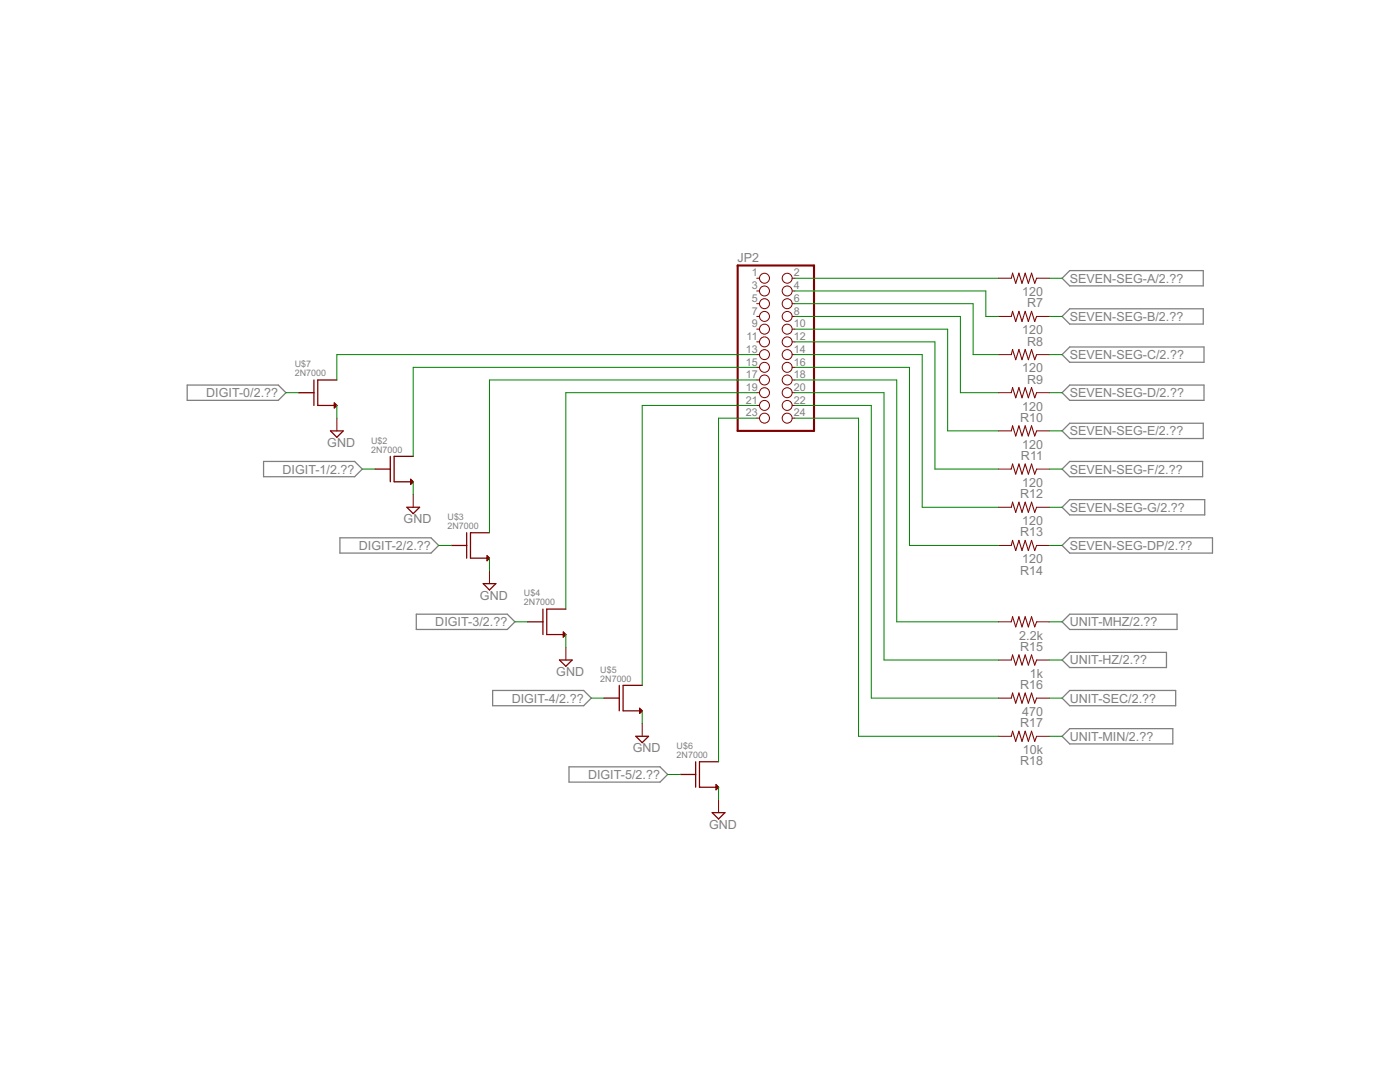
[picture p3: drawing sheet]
<svg xmlns="http://www.w3.org/2000/svg" width="279mm" height="216mm" viewBox="0 0 279 216" stroke-linecap="round" stroke-linejoin="round" font-family="sans-serif">
<g fill="none" stroke="#808080" stroke-width=".25">
<path d="M212 55.5l1.5-1.5h26.6v3h-26.6zM37.4 76.8h18.1l1.6 1.6-1.6 1.5h-18.1zM212 63.1l1.5-1.5h26.6v3.1h-26.6zM212 70.8l1.5-1.6h26.8v3.1h-26.8zM212 78.4l1.5-1.6h26.8v3.1h-26.8zM52.6 92.1h18.2l1.5 1.5-1.5 1.5h-18.2zM212 86l1.5-1.5h26.6v3h-26.6zM212 93.6l1.5-1.5h26.5v3h-26.5zM67.8 107.3h18.2l1.5 1.5-1.5 1.6h-18.2zM212 101.2l1.5-1.5h26.9v3h-26.9zM212 108.8l1.5-1.5h28.5v3.1h-28.5zM83.1 122.6h18.1l1.6 1.5-1.6 1.5h-18.1z"/>
<path d="M98.3 137.8h18.2l1.5 1.5-1.5 1.5h-18.2zM212 124.1l1.5-1.5h21.4v3h-21.4zM212 131.7l1.5-1.5h19.3v3h-19.3zM212 139.3l1.5-1.5h21.1v3h-21.1zM113.6 153h18.1l1.5 1.5-1.5 1.6h-18.1zM212 146.9l1.5-1.5h20.6v3h-20.6z"/>
</g>
<path d="M147.2 53h15.3v33h-15.3z" fill="none" stroke="#800000" stroke-width=".42"/>
<g fill="none" stroke="#800000" stroke-width=".2">
<path d="M151 55.5h.6M151 58.1h.6M158.1 55.5h.5M158.1 58.1h.5M199.3 55.5h2.5M206.9 55.5h2.5M151 60.6h.6M151 63.1h.6M151 65.7h.6M151 68.2h.6M151 70.8h.6M151 73.3h.6"/>
<path d="M151 75.8h.6M151 78.4h.6M158.1 60.6h.5M158.1 63.1h.5M158.1 65.7h.5M158.1 68.2h.5M158.1 70.8h.5M158.1 73.3h.5M158.1 75.8h.5M158.1 78.4h.5M199.3 63.1h2.5M199.3 70.8h2.5"/>
<path d="M199.3 78.4h2.5M206.9 63.1h2.5M206.9 70.8h2.5M206.9 78.4h2.5M67.2 83.4v2.6M82.5 98.7v2.5M151 80.9h.6M151 83.4h.6M158.1 80.9h.5M158.1 83.4h.5M199.3 86h2.5M199.3 93.6h2.5"/>
<path d="M206.9 86h2.5M206.9 93.6h2.5M97.7 113.9v2.6M199.3 101.2h2.5M199.3 108.8h2.5M206.9 101.2h2.5M206.9 108.8h2.5M112.9 129.2v2.5M199.3 124.1h2.5M199.3 131.7h2.5M199.3 139.3h2.5M206.9 124.1h2.5"/>
<path d="M206.9 131.7h2.5M206.9 139.3h2.5M128.2 144.4v2.5M143.4 159.6v2.6M199.3 146.9h2.5M206.9 146.9h2.5"/>
<circle cx="152.6" cy="55.5" r=".99"/>
<circle cx="152.6" cy="58.1" r=".99"/>
<circle cx="157.1" cy="55.5" r=".99"/>
<circle cx="157.1" cy="58.1" r=".99"/>
<circle cx="152.6" cy="68.2" r=".99"/>
<circle cx="152.6" cy="70.8" r=".99"/>
<circle cx="152.6" cy="73.3" r=".99"/>
<circle cx="152.6" cy="75.8" r=".99"/>
<circle cx="152.6" cy="65.7" r=".99"/>
<circle cx="152.6" cy="63.1" r=".99"/>
<circle cx="152.6" cy="78.4" r=".99"/>
<circle cx="152.6" cy="60.6" r=".99"/>
<circle cx="157.1" cy="73.3" r=".99"/>
<circle cx="157.1" cy="68.2" r=".99"/>
<circle cx="157.1" cy="63.1" r=".99"/>
<circle cx="157.1" cy="65.7" r=".99"/>
<circle cx="157.1" cy="70.8" r=".99"/>
<circle cx="157.1" cy="60.6" r=".99"/>
<circle cx="157.1" cy="78.4" r=".99"/>
<circle cx="157.1" cy="75.8" r=".99"/>
<circle cx="152.6" cy="80.9" r=".99"/>
<circle cx="152.6" cy="83.4" r=".99"/>
<circle cx="157.1" cy="80.9" r=".99"/>
<circle cx="157.1" cy="83.4" r=".99"/>
</g>
<g fill="none" stroke="#800000" stroke-width=".25">
<path d="M59.6 78.4h3.1M62.7 75.8v5.1M67.2 75.8h-3.8v5.1h3.8M66 86h2.5l-1.3 1.2zM66.7 80.4l.5 .5-.5 .5zM67 80.6l-.3 .3 .3 .3M74.8 93.6h3.1M77.9 91.1v5M82 95.6l.5 .5-.5 .5zM82.2 95.9l-.2 .2 .2 .3M82.5 91.1h-3.8v5h3.8M81.2 101.2h2.5l-1.2 1.3z"/>
<path d="M90.1 108.8h3M93.1 106.3v5.1M96.4 116.5h2.6l-1.3 1.2zM97.4 111.1l.3 .3M97.4 111.1l-.2-.2v1l.2-.3M97.4 111.1l-.2 .3 .2 .2M97.7 106.3h-3.8v5.1h3.8M97.7 111.4l-.3 .2M105.3 124.1h3.1M108.4 121.5v5.1M111.7 131.7h2.5l-1.3 1.2zM112.4 126.1l.5 .5-.5 .5z"/>
<path d="M112.7 126.4l-.3 .2 .3 .3M112.9 121.5h-3.8v5.1h3.8M120.5 139.3h3.1M123.6 136.8v5M128.2 136.8h-3.8v5h3.8M126.9 146.9h2.5l-1.2 1.3zM127.7 141.3l.5 .5-.5 .5zM127.9 141.6l-.2 .2 .2 .3M135.8 154.5h3M138.8 152v5.1M142.9 156.6l.5 .5-.5 .5zM143.2 156.8l-.3 .3 .3 .2"/>
<path d="M143.4 152h-3.8v5.1h3.8M142.1 162.2h2.6l-1.3 1.2z"/>
</g>
<path d="M201.8 55.5l.3-1 .6 2 .6-2 .7 2 .6-2 .6 2 .7-2 .6 2 .4-1M201.8 63.1l.3-1 .6 2.1 .6-2.1 .7 2.1 .6-2.1 .6 2.1 .7-2.1 .6 2.1 .4-1.1M201.8 70.8l.3-1.1 .6 2.1 .6-2.1 .7 2.1 .6-2.1 .6 2.1 .7-2.1 .6 2.1 .4-1M201.8 78.4l.3-1.1 .6 2.1 .6-2.1 .7 2.1 .6-2.1 .6 2.1 .7-2.1 .6 2.1 .4-1M201.8 86l.3-1 .6 2 .6-2 .7 2 .6-2 .6 2 .7-2 .6 2 .4-1M201.8 93.6l.3-1 .6 2 .6-2 .7 2 .6-2 .6 2 .7-2 .6 2 .4-1M201.8 101.2l.3-1 .6 2 .6-2 .7 2 .6-2 .6 2 .7-2 .6 2 .4-1M201.8 108.8l.3-1 .6 2.1 .6-2.1 .7 2.1 .6-2.1 .6 2.1 .7-2.1 .6 2.1 .4-1.1M201.8 124.1l.3-1 .6 2 .6-2 .7 2 .6-2 .6 2 .7-2 .6 2 .4-1M201.8 131.7l.3-1 .6 2 .6-2 .7 2 .6-2 .6 2 .7-2 .6 2 .4-1M201.8 139.3l.3-1 .6 2 .6-2 .7 2 .6-2 .6 2 .7-2 .6 2 .4-1M201.8 146.9l.3-1 .6 2 .6-2 .7 2 .6-2 .6 2 .7-2 .6 2 .4-1" fill="none" stroke="#800000" stroke-width=".21"/>
<g fill="none" stroke="#008000" stroke-width=".2">
<path d="M158.6 55.5h40.7M158.6 58.1h38.1v5h2.6M209.4 55.5h2.6M57.1 78.4h2.5M151 70.8h-83.8v5M151 73.3h-68.5v17.8M151 75.8h-53.3v30.5M151 78.4h-38.1v43.1M158.6 70.8h25.4v30.4h15.3M158.6 60.6h35.6v10.2h5.1M158.6 73.3h22.9v35.5h17.8M158.6 75.8h20.4v48.3h20.3"/>
<path d="M158.6 78.4h17.8v53.3h22.9M158.6 63.1h33.1v15.3h7.6M158.6 65.7h30.5v20.3h10.2M158.6 68.2h28v25.4h12.7M209.4 70.8h2.6M209.4 78.4h2.6M209.4 63.1h2.6M67.2 80.9v2.5M72.3 93.6h2.5M82.5 96.1v2.6M151 80.9h-22.8v55.9M151 83.4h-7.6v68.6"/>
<path d="M158.6 80.9h15.3v58.4h25.4M158.6 83.4h12.7v63.5h28M209.4 86h2.6M209.4 93.6h2.6M87.5 108.8h2.6M97.7 111.4v2.5M209.4 101.2h2.6M209.4 108.8h2.6M102.8 124.1h2.5M112.9 126.6v2.6M118 139.3h2.5M209.4 124.1h2.6"/>
<path d="M209.4 131.7h2.6M209.4 139.3h2.6M128.2 141.8v2.6M133.2 154.5h2.6M143.4 157.1v2.5M209.4 146.9h2.6"/>
</g>
<g font-size="2.8" fill="#808080">
<text x="147.2" y="52.3">JP2</text>
<text x="204" y="59.1">120</text>
<text x="213.5" y="56.4">SEVEN-SEG-A/2.??</text>
<text x="205" y="61.3">R7</text>
<text x="213.5" y="64">SEVEN-SEG-B/2.??</text>
<text x="204" y="66.7">120</text>
<text x="205" y="68.9">R8</text>
<text x="213.5" y="71.6">SEVEN-SEG-C/2.??</text>
<text x="204" y="74.3">120</text>
<text x="205" y="76.6">R9</text>
<text x="41.2" y="79.3">DIGIT-0/2.??</text>
<text x="204" y="81.9">120</text>
<text x="213.5" y="79.3">SEVEN-SEG-D/2.??</text>
<text x="65.3" y="89.2">GND</text>
<text x="203.6" y="84.2">R10</text>
<text x="204" y="89.5">120</text>
<text x="213.5" y="86.9">SEVEN-SEG-E/2.??</text>
<text x="56.4" y="94.5">DIGIT-1/2.??</text>
<text x="203.8" y="91.8">R11</text>
<text x="213.5" y="94.5">SEVEN-SEG-F/2.??</text>
<text x="203.6" y="99.4">R12</text>
<text x="204" y="97.2">120</text>
<text x="80.6" y="104.4">GND</text>
<text x="203.6" y="107">R13</text>
<text x="204" y="104.8">120</text>
<text x="213.5" y="102.1">SEVEN-SEG-G/2.??</text>
<text x="71.6" y="109.7">DIGIT-2/2.??</text>
<text x="204" y="112.4">120</text>
<text x="213.5" y="109.7">SEVEN-SEG-DP/2.??</text>
<text x="95.8" y="119.6">GND</text>
<text x="203.6" y="114.7">R14</text>
<text x="86.9" y="125">DIGIT-3/2.??</text>
<text x="213.5" y="125">UNIT-MHZ/2.??</text>
<text x="203.4" y="127.6">2.2k</text>
<text x="203.6" y="129.9">R15</text>
<text x="111" y="134.9">GND</text>
<text x="203.6" y="137.5">R16</text>
<text x="205.5" y="135.2">1k</text>
<text x="213.5" y="132.6">UNIT-HZ/2.??</text>
<text x="102.1" y="140.2">DIGIT-4/2.??</text>
<text x="204" y="142.9">470</text>
<text x="213.5" y="140.2">UNIT-SEC/2.??</text>
<text x="203.6" y="145.1">R17</text>
<text x="213.5" y="147.8">UNIT-MIN/2.??</text>
<text x="117.4" y="155.4">DIGIT-5/2.??</text>
<text x="126.3" y="150.1">GND</text>
<text x="203.6" y="152.7">R18</text>
<text x="204.1" y="150.5">10k</text>
<text x="141.5" y="165.3">GND</text>
</g>
<g font-size="2.4" fill="#808080">
<text x="150" y="55.2">1</text>
<text x="150" y="57.7">3</text>
<text x="158.4" y="55.2">2</text>
<text x="158.4" y="57.7">4</text>
<text x="150" y="60.2">5</text>
<text x="150" y="62.8">7</text>
<text x="150" y="65.3">9</text>
<text x="158.4" y="60.2">6</text>
<text x="158.4" y="62.8">8</text>
<text x="158.4" y="65.3">10</text>
<text x="148.9" y="70.4">13</text>
<text x="149" y="67.9">11</text>
<text x="158.4" y="67.9">12</text>
<text x="158.4" y="70.4">14</text>
<text x="148.9" y="72.9">15</text>
<text x="148.9" y="75.5">17</text>
<text x="158.4" y="72.9">16</text>
<text x="158.4" y="75.5">18</text>
<text x="148.9" y="78">19</text>
<text x="148.9" y="80.6">21</text>
<text x="148.9" y="83.1">23</text>
<text x="158.4" y="78">20</text>
<text x="158.4" y="80.6">22</text>
<text x="158.4" y="83.1">24</text>
</g>
<g font-size="2" fill="#808080">
<text x="58.8" y="75.1">2N7000</text>
<text x="58.8" y="73.3">U$7</text>
<text x="74.1" y="88.5">U$2</text>
<text x="74.1" y="90.3">2N7000</text>
<text x="89.3" y="105.5">2N7000</text>
<text x="89.3" y="103.8">U$3</text>
<text x="104.6" y="119">U$4</text>
<text x="104.6" y="120.8">2N7000</text>
<text x="119.8" y="136">2N7000</text>
<text x="119.8" y="134.2">U$5</text>
<text x="135" y="149.5">U$6</text>
<text x="135" y="151.2">2N7000</text>
</g>
</svg>
